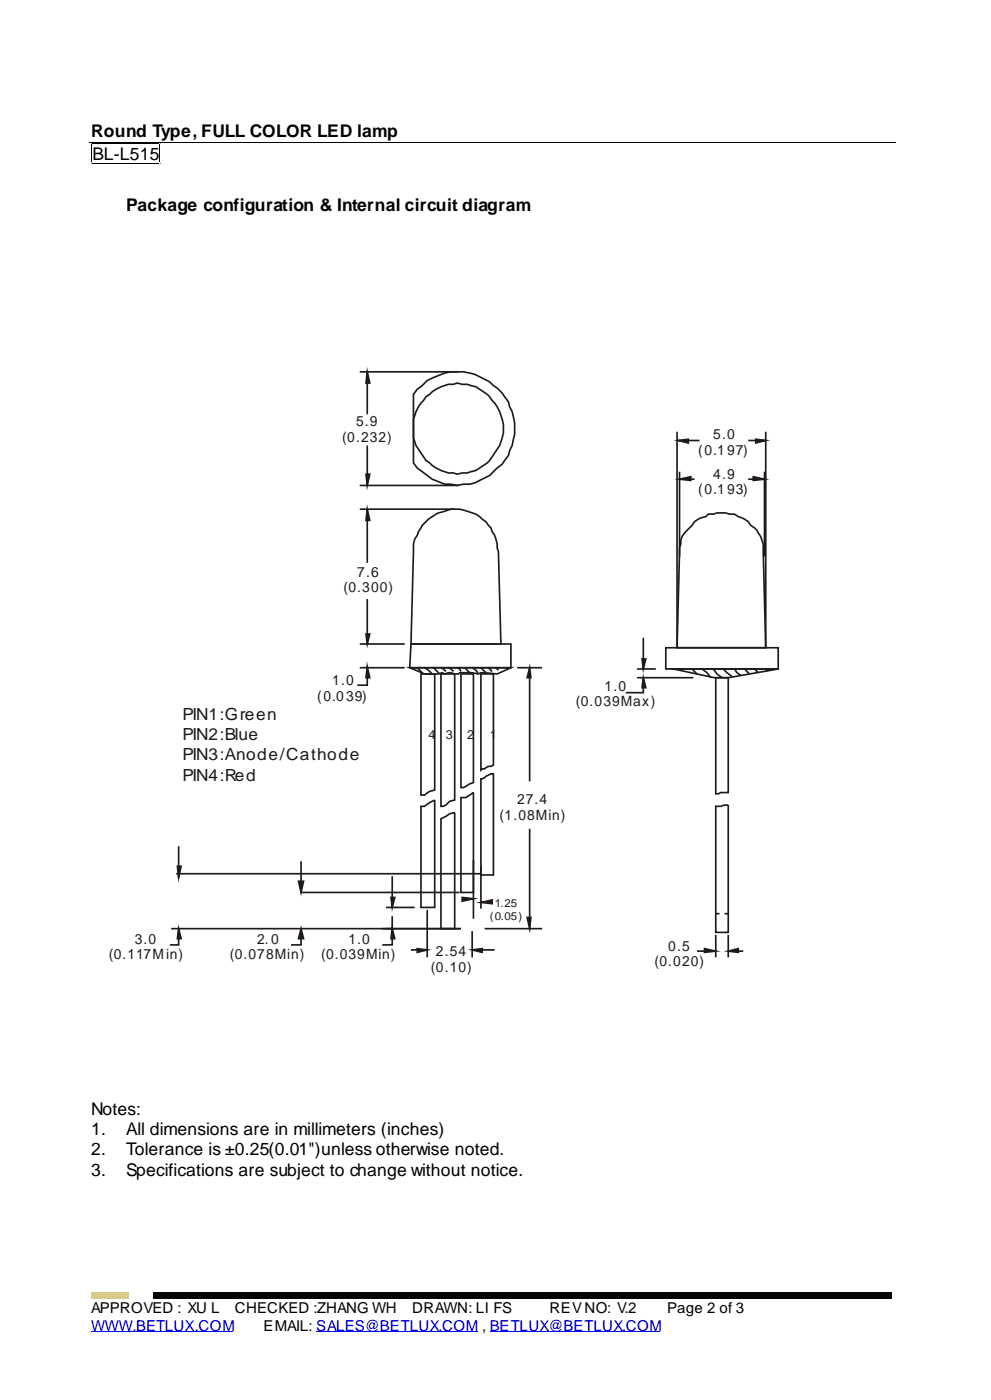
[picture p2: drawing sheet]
<svg xmlns="http://www.w3.org/2000/svg" width="210mm" height="297mm" viewBox="0 0 210 297" stroke-linecap="round" stroke-linejoin="round" font-family="sans-serif">
<path d="M18.8 30.1h170.9M19.3 30.6v3.7M19.6 30.4h14M19.6 34.6h14M33.9 30.6v3.7" fill="none" stroke="#000" stroke-width=".21"/>
<path d="M19.3 273.8h8v1.3h-8z" fill="#fcce01"/>
<path d="M32.5 273.8h156.4v1.3h-156.4z" fill="#070205"/>
<path d="M19.3 282.3h29.9M66.9 282.3h34.2M103.7 282.3h36" fill="none" stroke="#00f" stroke-width=".21"/>
<path d="M76.2 78.8h20.9M77.8 78.8v9M77.8 94.4v8.5M88.4 82.5l2.1-1.9a21.2 21.2 0 0 1 5-1.8 11.2 11.2 0 0 1 9 2.9 9.8 9.8 0 0 1 3.2 3.4l.2 1.1a10.7 10.7 0 0 1 0 9.3l-.2 1-1.3 1.9-1.1 .8a7.2 7.2 0 0 1-3.7 2.6l-1.1 .5-1 .3h-1.3l-1.4 .3-1.3-.3h-1.3a10.5 10.5 0 0 1-4.8-2.6l-1-.8-.8-1.1v-14.5zM90.2 84.1l.8-.5a7.2 7.2 0 0 1 5-2.2l.8-.2 1.1 .2a7.5 7.5 0 0 1 4.5 1.6 10.5 10.5 0 0 1 4.2 6.9 9.7 9.7 0 0 1-2.4 6.9 5.9 5.9 0 0 1-2.6 2.4 7.4 7.4 0 0 1-3.7 1l-1.1 .3-.8-.3a7.2 7.2 0 0 1-5-2.1l-.8-.5-.5-.8a8.2 8.2 0 0 1-2.1-6.9 7.2 7.2 0 0 1 2.1-5zM76.2 102.9h20.9M89.4 111.3a9.7 9.7 0 0 1 5.3-3.1 7 7 0 0 1 5.3 .5l.8 .3 2.1 1.5 1.1 1.4 .2 .8a5.7 5.7 0 0 1 1.1 3.4l.3 .8 .5 19.6h-19.1l.6-19.6a4.5 4.5 0 0 1 .8-3.4l.2-.8zM87 136.5h21.2v5h-21.4zM63.8 197.3v2.9h-2.2" fill="none" stroke="#1f1a17" stroke-width=".35"/>
<path d="M77.5 100.5h.8l-.5 2.4z" fill="#1f1a17"/>
<path d="M77.5 100.5h.8l-.5 2.4z" fill="none" stroke="#1f1a17" stroke-width=".35"/>
<path d="M77.8 78.8l.5 2.4h-.8z" fill="#1f1a17"/>
<g fill="none" stroke="#1f1a17" stroke-width=".35">
<path d="M77.8 78.8l.5 2.4h-.8zM76.2 107.9h20.1M77.8 107.9v11.4M76.2 136.5h9.5M77.8 127v9.5M76.2 141.5h9.5M86.8 141.5h21.4l-2.9 1.3-2.6-.2h-.8l-.6 .2-1.3-.2h-2.6l-.3 .2h-.8l-.8-.2-1.3 .2-.5-.2-.8 .2h-2.9zM88.4 141.5l1 1.1M89.2 142.8h2.9v24.6l-1.1 .3-1 .8h-.8zM90 141.5l1.5 1.3M91.8 141.5l1.3 1.3M93.4 141.5l1.1 .8"/>
<path d="M95 141.5l1 .8M96.8 141.5l.6 .3 .2 .5M98.4 141.5l1.3 1.3M100 141.5l.8 .5 .5 .8M101.9 142.8h2.6v19.3l-.5 .3h-.5l-.8 .5h-.6l-.2 .3zM101.9 141.5l1 1.1M103.5 141.5l.7 .8M105 141.5l.6 .5M109.5 141.5h5.3M89.2 170.9h.8l1-.8 1.1-.6v22.8h-2.9zM101.9 165.1l.8-.3a3 3 0 0 1 1.8-.8v21.4h-2.6zM81.8 196.8h15.8"/>
<path d="M81.8 192.3h6M102.7 196.8h12.1"/>
</g>
<path d="M77.5 134.4h.8l-.5 2.1z" fill="#1f1a17"/>
<path d="M77.5 134.4h.8l-.5 2.1z" fill="none" stroke="#1f1a17" stroke-width=".35"/>
<path d="M77.8 107.9l.5 2.4h-.8z" fill="#1f1a17"/>
<path d="M77.8 107.9l.5 2.4h-.8zM77.8 142.3v2.9h-2.1" fill="none" stroke="#1f1a17" stroke-width=".35"/>
<path d="M77.8 141.2l.5 2.4h-.8z" fill="#1f1a17"/>
<path d="M77.8 141.2l.5 2.4h-.8zM112.2 143.6v22M112.2 175.6v20.7" fill="none" stroke="#1f1a17" stroke-width=".35"/>
<path d="M111.7 194.4h.7l-.2 2.4z" fill="#1f1a17"/>
<path d="M111.7 194.4h.7l-.2 2.4z" fill="none" stroke="#1f1a17" stroke-width=".35"/>
<path d="M112.2 141.5l.2 2.1h-.7z" fill="#1f1a17"/>
<path d="M112.2 141.5l.2 2.1h-.7zM83.1 185.7v6.6" fill="none" stroke="#1f1a17" stroke-width=".35"/>
<path d="M82.8 190.2h.8l-.5 2.1z" fill="#1f1a17"/>
<path d="M82.8 190.2h.8l-.5 2.1zM83.1 197.3v2.9h-2.1" fill="none" stroke="#1f1a17" stroke-width=".35"/>
<path d="M83.1 196.8l.5 2.1h-.8z" fill="#1f1a17"/>
<path d="M83.1 196.8l.5 2.1h-.8zM90.5 192.8v10.1M100 197.3v5.6M87 201.3h3.5M100 201.3h4.8" fill="none" stroke="#1f1a17" stroke-width=".35"/>
<path d="M88.4 201l2.1 .3-2.1 .5z" fill="#1f1a17"/>
<path d="M88.4 201l2.1 .3-2.1 .5z" fill="none" stroke="#1f1a17" stroke-width=".35"/>
<path d="M100 201.3l2.1-.3v.8z" fill="#1f1a17"/>
<g fill="none" stroke="#1f1a17" stroke-width=".35">
<path d="M147.1 110.5l1.3-.7 1.1-.3 .5-.5h1.1a5.7 5.7 0 0 1 3.4 0h1.1l.8 .5a4.1 4.1 0 0 1 2.6 1.8 5.8 5.8 0 0 1 2.7 5.6l.5 20.4h-18.8l.5-21.2 .3-.8a3.3 3.3 0 0 1 1.3-2.9l1.1-1.1zM141 137.3h23.8v4.5h-23.8zM142.6 141.8h22.2l-10.5 1.8h-3zM146.6 141.8l1 1M148.7 141.8l1.1 .8 .7 1M151.1 141.8l.8 1 1 .8M151.6 143.6h2.7v24.4h-1.6l-.6 .2h-.5zM153.2 141.8l1.8 1.6M155.6 141.8l.5 .8 .8 .5M157.7 141.8l1 1M159.8 141.8l.8 .8M162.2 141.8l.3 .5"/>
<path d="M151.6 170.9l2.7-.3v27h-2.7zM151.6 193.6h.8M151.6 198.1v4.8M153.5 193.6h.8M154.3 198.1v4.8M100 201.3l2.1-.3v.8zM147.6 201.6h4M154.3 201.6h3.1"/>
</g>
<path d="M149.2 201l2.4 .6-2.4 .2z" fill="#1f1a17"/>
<path d="M149.2 201l2.4 .6-2.4 .2z" fill="none" stroke="#1f1a17" stroke-width=".35"/>
<path d="M154.3 201.6l2.1-.6v.8z" fill="#1f1a17"/>
<path d="M143.4 91.5v45.8M143.7 93.3h4.5M143.9 100v18M158.5 93.3h3.7M161.9 100v18M162.2 91.5v45.8M154.3 201.6l2.1-.6v.8z" fill="none" stroke="#1f1a17" stroke-width=".35"/>
<path d="M160.1 93.1l2.1 .2-2.1 .6z" fill="#1f1a17"/>
<path d="M160.1 93.1l2.1 .2-2.1 .6z" fill="none" stroke="#1f1a17" stroke-width=".35"/>
<path d="M143.7 93.3l2.1-.2v.8z" fill="#1f1a17"/>
<path d="M143.7 93.3l2.1-.2v.8zM143.9 101.6h3.2M158.5 101.6h3.4" fill="none" stroke="#1f1a17" stroke-width=".35"/>
<path d="M159.5 101l2.4 .6-2.4 .2z" fill="#1f1a17"/>
<path d="M159.5 101l2.4 .6-2.4 .2z" fill="none" stroke="#1f1a17" stroke-width=".35"/>
<path d="M143.9 101.6l2.4-.6v.8z" fill="#1f1a17"/>
<path d="M143.9 101.6l2.4-.6v.8zM136.3 135.2v6.6M134.9 141.8h4M134.9 143.6h11.9" fill="none" stroke="#1f1a17" stroke-width=".35"/>
<path d="M136 139.7h.8l-.5 2.1z" fill="#1f1a17"/>
<path d="M136 139.7h.8l-.5 2.1zM136.3 143.9v2.9h-3.7" fill="none" stroke="#1f1a17" stroke-width=".35"/>
<path d="M136.3 143.6l.5 2.1h-.8z" fill="#1f1a17"/>
<path d="M93.4 142.8h2.9v26.7l-1.1 .3-.7 .8-.6 .3h-.5zM97.6 142.8h2.7v23l-.8 .3-1.3 .8h-.6zM136.3 143.6l.5 2.1h-.8zM93.4 173.5l1.8-1 1.1-.3v24.6h-2.9zM97.6 169h1.1l1.6-1v21.1h-2.7zM63.8 182.5v6.6h33.6" fill="none" stroke="#1f1a17" stroke-width=".35"/>
<path d="M63.2 186.7h1.1l-.5 2.4z" fill="#1f1a17"/>
<path d="M63.2 186.7h1.1l-.5 2.4zM83.1 194.2v2.6h-2.1" fill="none" stroke="#1f1a17" stroke-width=".35"/>
<path d="M63.8 196.8l.5 2.1h-1.1z" fill="#1f1a17"/>
<path d="M36.2 196.8h61.4M37.3 185.2h64.6M37.8 197.3v2.9h-1.8M63.8 196.8l.5 2.1h-1.1z" fill="none" stroke="#1f1a17" stroke-width=".35"/>
<path d="M37.8 196.8l.6 2.1h-.8z" fill="#1f1a17"/>
<path d="M37.8 179.3v6.7M37.8 196.8l.6 2.1h-.8z" fill="none" stroke="#1f1a17" stroke-width=".35"/>
<path d="M37.6 183.6h.8l-.6 2.4z" fill="#1f1a17"/>
<path d="M37.6 183.6h.8l-.6 2.4zM100.3 182.2v12.5M101.9 183.6v9" fill="none" stroke="#1f1a17" stroke-width=".35"/>
<path d="M97.9 190.2l2.4 .3-2.4 .5z" fill="#1f1a17"/>
<path d="M97.9 190.2l2.4 .3-2.4 .5z" fill="none" stroke="#1f1a17" stroke-width=".35"/>
<path d="M101.9 191.2l2.3-.5v.8z" fill="#1f1a17"/>
<path d="M101.9 191.2l2.3-.5v.8z" fill="none" stroke="#1f1a17" stroke-width=".35"/>
<g font-size="3.7">
<text x="19.3" y="29.1">Round Type, FULL COLOR LED lamp</text>
<text x="19.6" y="33.8">BL-L515</text>
<text x="26.7" y="44.7">Package configuration &amp; Internal circuit diagram</text>
<text x="19.3" y="236.2">Notes:</text>
<text x="19.3" y="240.5">1.</text>
<text x="19.3" y="244.7">2.</text>
<text x="26.7" y="240.5">All dimensions are in millimeters (inches)</text>
<text x="26.7" y="244.7">Tolerance is ±0.25(0.01&quot;)unless otherwise noted.</text>
<text x="19.3" y="249.2">3.</text>
<text x="26.7" y="249.2">Specifications are subject to change without notice.</text>
</g>
<g font-size="3.5" fill="#1f1a17">
<text x="38.6" y="152.6">PIN1:Green</text>
<text x="38.6" y="156.8">PIN2:Blue</text>
<text x="38.6" y="161.1">PIN3:Anode/Cathode</text>
<text x="38.6" y="165.6">PIN4:Red</text>
</g>
<g font-size="3.2">
<text x="19.3" y="278.3">APPROVED : XU L</text>
<text x="49.7" y="278.3">CHECKED :ZHANG WH</text>
<text x="55.8" y="282">EMAIL: SALES@BETLUX.COM , BETLUX@BETLUX.COM</text>
<text x="87.3" y="278.3">DRAWN: LI FS</text>
<text x="116.4" y="278.3">REVNO: V.2</text>
<text x="141.3" y="278.3">Page 2 of 3</text>
</g>
<text font-size="3.2" fill="#00f" x="19.3" y="282">WWW.BETLUX.COM</text>
<g font-size="3" fill="#1f1a17">
<text x="72.5" y="93.6">(0.232)</text>
<text x="75.4" y="90.2">5.9</text>
<text x="151.1" y="93.1">5.0</text>
<text x="147.9" y="96.5">(0.197)</text>
<text x="151.1" y="101.6">4.9</text>
<text x="147.9" y="104.7">(0.193)</text>
<text x="72.8" y="125.4">(0.300)</text>
<text x="75.7" y="122.2">7.6</text>
<text x="67.2" y="148.6">(0.039)</text>
<text x="70.4" y="145.2">1.0</text>
<text x="122" y="149.7">(0.039Max)</text>
<text x="128.1" y="146.5">1.0</text>
<text x="105.8" y="173.8">(1.08Min)</text>
<text x="109.5" y="170.3">27.4</text>
<text x="23" y="203.2">(0.117Min)</text>
<text x="28.6" y="200">3.0</text>
<text x="48.7" y="203.2">(0.078Min)</text>
<text x="54.5" y="200">2. 0</text>
<text x="68" y="203.2">(0.039Min)</text>
<text x="73.8" y="200">1.0</text>
<text x="92.3" y="202.6">2.54</text>
<text x="141.6" y="201.6">0.5</text>
<text x="91.3" y="206.1">(0.10)</text>
<text x="138.6" y="204.7">(0.020)</text>
</g>
<g font-size="2.7" fill="#1f1a17">
<text x="90.8" y="156.6">4</text>
<text x="94.5" y="156.6">3</text>
<text x="99" y="156.6">2</text>
<text x="103.7" y="156.6">1</text>
</g>
<g font-size="2.4" fill="#1f1a17">
<text x="103.7" y="194.9">(0.05)</text>
<text x="104.8" y="192.3">1.25</text>
</g>
</svg>
